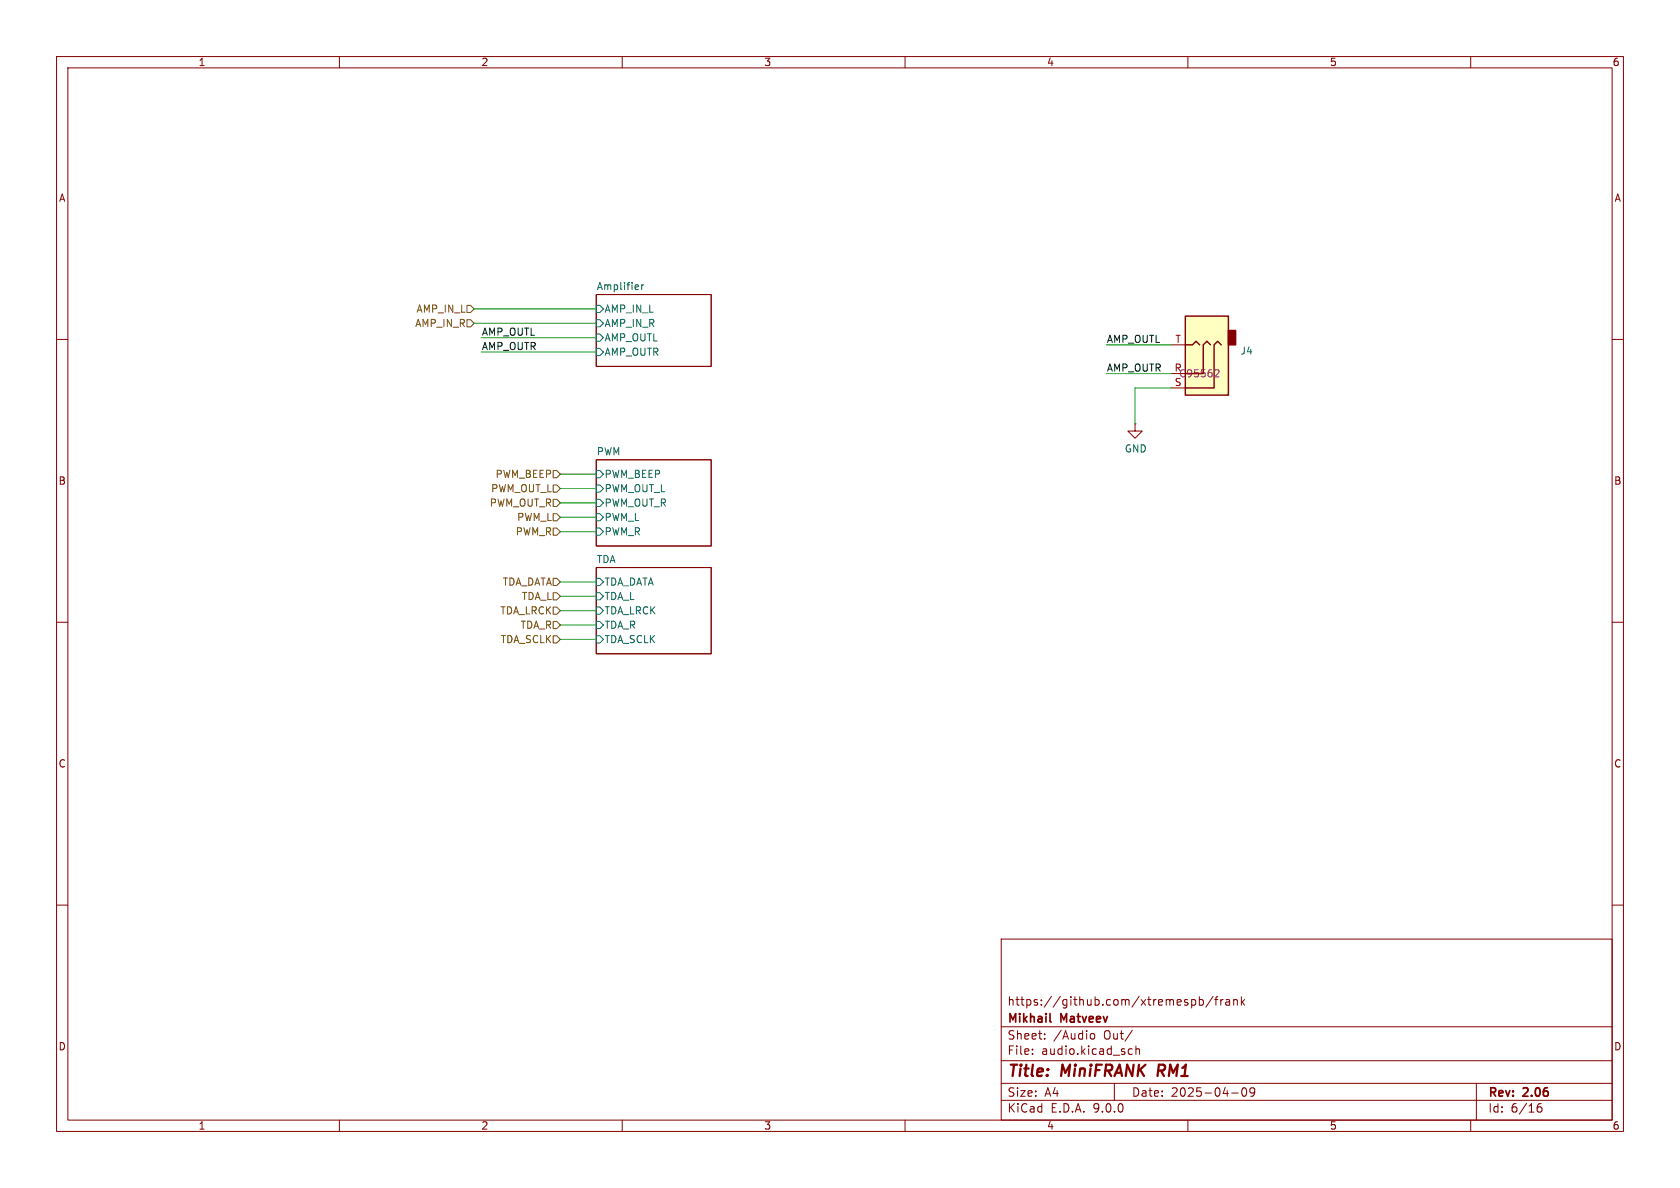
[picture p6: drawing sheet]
<svg xmlns="http://www.w3.org/2000/svg" width="297mm" height="210mm" viewBox="0 0 297 210" stroke-linecap="round" stroke-linejoin="round" font-family="sans-serif">
<g fill="none" stroke="#840000" stroke-width=".18">
<path d="M10 10h277v190h-277zM12 12h273v186h-273zM60 10v2M110 10v2M160 10v2M210 10v2M260 10v2M105.4 52.1h20.3v12.7h-20.3zM10 60h2M285 60h2M105.4 81.3h20.3v15.2h-20.3zM10 110h2"/>
<path d="M105.4 100.3h20.3v15.3h-20.3zM285 110h2M10 160h2M177 166h108v32h-108zM210.7 176.8l.4-.1 .3 .3v.4l-.2 .2h-.5M212 176.8l.5-.1 .2 .3v.4l-.1 .2h-.6M212 176.2v1.5M214.5 176.1l-1.3 2M214.7 176.7h.6M215.3 176.2l-.3 .2v1.3M215.8 176.7v1M216.2 176.7l-.2 .1-.2 .2"/>
<path d="M216.7 176.8h.6l.1 .9M217.4 177.1h-.5a.29 .29 0 0 0-.2 .3 .29 .29 0 0 0 .2 .3l.5-.1M218.1 176.8l.2-.1 .4 .1v.9M218.1 176.7v1M219.5 176.2v1.5M219.6 177.1l.4 .6M220 176.7l-.5 .6M285 160h2M60 198v2M110 198v2M160 198v2M177 194.5h108"/>
<path d="M177 191.5h108M177 187.5h108M177 181.5h108M182.5 186.3v.1M182.5 185.5v.1M184.7 183.6v.1M184.7 182.8v.1M192.7 183l.3-.3 .4 .1 .1 .2v.4l-.1 .2-.4 .1-.3-.3M197 191.5v3M199.6 186.3h.6M199.6 185.5h.6M200.2 182.1l-1.3 2"/>
<path d="M200.8 185.5l.2-.1 .4 .1 .1 .9M200.8 184.9v1.5M210 198v2M217.7 193.2h1.2M219.7 192.4l.2-.1a.81 .81 0 0 1 .6 .6 .81 .81 0 0 1-.3 .8l-.2 .1a.81 .81 0 0 1-.3-1.4zM221.8 192.9l-.3 .3h-.3l-.2-.3 .1-.5 .4-.1 .2 .1a.99 .99 0 0 1-.3 1.4h-.3M260 198v2M261 191.5v6.5M271.7 196l.3-.3h.5l.1 .3v.3l-.3 .3-.4-.1-.2-.2M272.5 195.1a.59 .59 0 0 0-.8 .6"/>
</g>
<path d="M204.9 188.2l-.3 2" fill="none" stroke="#840000" stroke-width=".4"/>
<path d="M185.6 180.5l.2 .2" fill="none" stroke="#840000" stroke-width=".3"/>
<g fill="none" stroke="#006464" stroke-width=".18">
<path d="M105.4 54h.6l.7 .6-.7 .6h-.6zM105.4 56.5h.6l.7 .7-.7 .6h-.6zM105.4 59.1h.6l.7 .6-.7 .6h-.6zM113.4 50.3v.9M113.8 50.3l-.4 .3M105.4 61.6h.6l.7 .6-.7 .7h-.6zM105.4 90.8h.6l.7 .6-.7 .7h-.6zM105.4 93.3h.6l.7 .7-.7 .6h-.6zM105.4 83.2h.6l.7 .6-.7 .7h-.6zM105.4 85.7h.6l.7 .7-.7 .6h-.6zM105.4 88.3h.6l.7 .6-.7 .6h-.6zM105.4 102.2h.6l.7 .7-.7 .6h-.6z"/>
<path d="M105.4 104.8h.6l.7 .6-.7 .6h-.6zM105.4 107.3h.6l.7 .7-.7 .6h-.6zM105.4 109.9h.6l.7 .6-.7 .6h-.6zM105.4 112.4h.6l.7 .6-.7 .7h-.6z"/>
</g>
<path d="M209.5 55.9h7.7v14h-7.7z" fill="#ffffc2"/>
<path d="M217.2 58.4h1.2v2.6h-1.2z" fill="#840000" stroke="#840000" stroke-width=".25"/>
<path d="M209.5 55.9h7.7v14h-7.7zM209.5 61h1.3l.7-.7 .6 .7M214 61l-.6-.7-.7 .7v5h-3.2M215.9 61l-.6-.7-.7 .7v7.6h-5.1" fill="none" stroke="#840000" stroke-width=".25"/>
<path d="M200.7 74.9v1.3h1.2l-1.2 1.3-1.3-1.3h1.3M200.7 74.9h.1M207 68.6h2.5M207 66h2.5M207 61h2.5" fill="none" stroke="#840000" stroke-width=".18"/>
<path d="M215 65.3l.4 .1 .1 .3-.8 .9h.8" fill="none" stroke="#840084" stroke-width=".18"/>
<path d="M82.5 56.5h.7l.6 .7-.6 .6h-.7zM82.5 54h.7l.6 .6-.6 .6h-.7zM97.8 90.8h.6l.7 .6-.7 .7h-.6zM97.8 93.3h.6l.7 .7-.7 .6h-.6zM97.8 83.2h.6l.7 .6-.7 .7h-.6zM97.8 85.7h.6l.7 .7-.7 .6h-.6zM97.8 88.3h.6l.7 .6-.7 .6h-.6zM97.8 102.2h.6l.7 .7-.7 .6h-.6zM97.8 109.9h.6l.7 .6-.7 .6h-.6zM97.8 107.3h.6l.7 .7-.7 .6h-.6zM97.8 104.8h.6l.7 .6-.7 .6h-.6zM97.8 112.4h.6l.7 .6-.7 .7h-.6z" fill="none" stroke="#725600" stroke-width=".18"/>
<g fill="none" stroke="#009600" stroke-width=".18">
<path d="M83.8 57.2h21.6M83.8 54.6h21.6M85.1 59.7h20.3M85.1 62.2h20.3M195.6 61h11.4M195.6 66h11.4M207 68.6h-6.3v6.3M99.1 91.4h6.3M99.1 83.8h6.3M99.1 86.4h6.3M99.1 88.9h6.3M99.1 94h6.3"/>
<path d="M99.1 110.5h6.3M99.1 113h6.3M99.1 102.9h6.3M99.1 108h6.3M99.1 105.4h6.3"/>
</g>
<g font-size="2.8" fill="#840000">
<text x="178" y="190.9">Title:</text>
<text x="187.7" y="190.9">MiniFRANK</text>
<text x="205.5" y="190.9">RM1</text>
</g>
<g font-size="2.1" fill="#840000">
<text x="178" y="178">https://github.com/xtremespb/frank</text>
<text x="178" y="184">Sheet:</text>
<text x="178" y="181.2">Mikhail</text>
<text x="186.2" y="184">/Audio</text>
<text x="187.6" y="181.2">Matveev</text>
<text x="195.2" y="184">Out/</text>
<text x="178" y="186.7">File:</text>
<text x="184.1" y="186.7">audio.kicad_sch</text>
<text x="178" y="196.9">KiCad</text>
<text x="178" y="194.1">Size:</text>
<text x="184.7" y="194.1">A4</text>
<text x="185.7" y="196.9">E.D.A.</text>
<text x="193.3" y="196.9">9.0.0</text>
<text x="200" y="194.1">Date:</text>
<text x="207" y="194.1">2025-04-09</text>
<text x="263" y="194.3">Rev:</text>
<text x="263" y="196.9">Id:</text>
<text x="267.1" y="196.9">6/16</text>
<text x="269.4" y="194.3">2.06</text>
</g>
<g font-size="1.8" fill="#840000">
<text x="35" y="11.9">1</text>
<text x="85" y="11.9">2</text>
<text x="135" y="11.9">3</text>
<text x="185" y="11.9">4</text>
<text x="235" y="11.9">5</text>
<text x="285" y="11.9">6</text>
<text x="10.3" y="35.9">A</text>
<text x="285.3" y="35.9">A</text>
<text x="10.3" y="85.9">B</text>
<text x="285.3" y="85.9">B</text>
<text x="10.3" y="135.9">C</text>
<text x="285.3" y="135.9">C</text>
<text x="10.3" y="185.9">D</text>
<text x="285.3" y="185.9">D</text>
<text x="35" y="199.9">1</text>
<text x="85" y="199.9">2</text>
<text x="135" y="199.9">3</text>
<text x="185" y="199.9">4</text>
<text x="235" y="199.9">5</text>
<text x="285" y="199.9">6</text>
</g>
<g font-size="1.8" fill="#006464">
<text x="105.4" y="51.4">Amplifier</text>
<text x="106.8" y="55.5">AMP_IN_L</text>
<text x="106.8" y="58">AMP_IN_R</text>
<text x="106.8" y="60.6">AMP_OUTL</text>
<text x="106.8" y="63.1">AMP_OUTR</text>
<text x="219.2" y="62.9">J4</text>
<text x="105.4" y="80.6">PWM</text>
<text x="198.8" y="80.2">GND</text>
<text x="106.8" y="84.7">PWM_BEEP</text>
<text x="106.8" y="87.2">PWM_OUT_L</text>
<text x="106.8" y="89.8">PWM_OUT_R</text>
<text x="106.8" y="92.3">PWM_L</text>
<text x="106.8" y="94.8">PWM_R</text>
<text x="105.4" y="99.6">TDA</text>
<text x="106.8" y="103.7">TDA_DATA</text>
<text x="106.8" y="106.3">TDA_L</text>
<text x="106.8" y="108.8">TDA_LRCK</text>
<text x="106.8" y="111.4">TDA_R</text>
<text x="106.8" y="113.9">TDA_SCLK</text>
</g>
<g font-size="1.8" fill="#725600">
<text x="73.3" y="58">AMP_IN_R</text>
<text x="73.5" y="55.5">AMP_IN_L</text>
<text x="86.5" y="89.8">PWM_OUT_R</text>
<text x="86.7" y="87.2">PWM_OUT_L</text>
<text x="87.5" y="84.7">PWM_BEEP</text>
<text x="91.1" y="94.8">PWM_R</text>
<text x="91.3" y="92.3">PWM_L</text>
<text x="88.8" y="103.7">TDA_DATA</text>
<text x="92.2" y="106.3">TDA_L</text>
<text x="88.4" y="108.8">TDA_LRCK</text>
<text x="88.4" y="113.9">TDA_SCLK</text>
<text x="91.9" y="111.4">TDA_R</text>
</g>
<g font-size="1.8" fill="#0f0f0f">
<text x="85.1" y="59.4">AMP_OUTL</text>
<text x="85.1" y="62">AMP_OUTR</text>
<text x="195.6" y="65.8">AMP_OUTR</text>
<text x="195.6" y="60.7">AMP_OUTL</text>
</g>
<g font-size="1.8" fill="#840084">
<text x="207.5" y="65.8">R</text>
<text x="207.6" y="68.3">S</text>
<text x="208.3" y="66.9">C95562</text>
</g>
<text font-size="1.8" fill="#a90000" x="207.7" y="60.7">T</text>
</svg>
